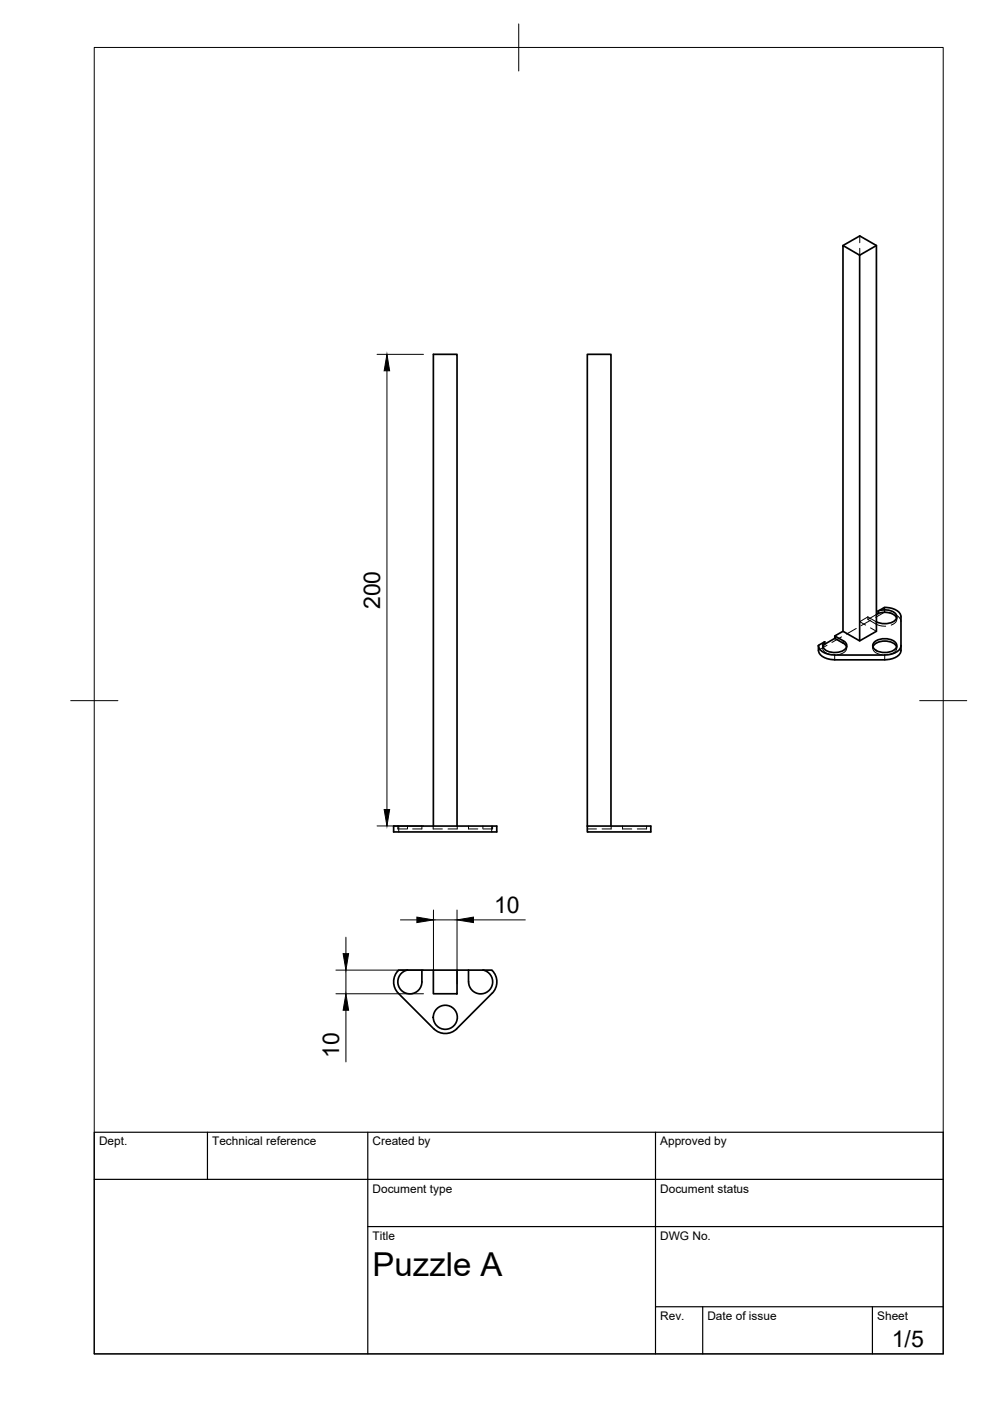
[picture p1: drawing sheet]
<svg xmlns="http://www.w3.org/2000/svg" width="210mm" height="297mm" viewBox="0 0 210 297" stroke-linecap="round" stroke-linejoin="round" font-family="sans-serif">
<!-- layer: Hidden -->
<g fill="none" stroke="#000" stroke-width=".21">
<path d="M182.3 50v1.5M182.3 52.6v1.5M174.4 136.9v.5M174.5 137.1a1.55 1.55 0 0 0 1.6 1.7h.3M175.3 136.8l-1.8 1.1M178.4 135l-2 1.2M179.5 137.1a1.55 1.55 0 0 1-1.7 1.7h-.2M179.5 136.9v.5M181.5 133.3l-2 1.1M184 130.8v.5a6.5 6.5 0 0 0 3 1.4l.8 .1M184 130.8l-1.7 1 1.2 .7M184 130.8l1.8 1"/>
<path d="M184.6 133.1l1.2 .7M184.6 131.5l-2 1.2M185 136.9v.5M185.1 137.1a1.55 1.55 0 0 0 1.6 1.7h.3M185.8 130.3l-1.8 1M187.5 128.8v1l1.6 .3M187.5 129.8l-1.8 1.1M190.1 131a1.29 1.29 0 0 1-1.1 1.5M190.1 137.1a1.55 1.55 0 0 1-1.6 1.7h-.3M190.1 130.8v.5M190.1 136.9v.5M190.2 130.5l.7 .7 .1 .6"/>
<path d="M84.3 175.1v.7h2M84.5 175.1v1.3M86.4 175.1v.7M89.5 175.1v.7h-2M91.8 175.1v.7h2M96.9 175.1v.7h-1.9M99.3 175.1v.7h2M102.4 175.1v.7M104.2 175.1v1.3M104.4 175.1v.7h-1.9M124.5 175.8h2M129.6 175.1v.7h-1.9"/>
<path d="M132 175.1v.7h1.9M137.1 175.1v.7h-2"/>
</g>
<!-- layer: Visible -->
<g fill="none" stroke="#000" stroke-width=".36">
<path d="M178.7 52.1l3.6-2.1 3.5 2.1v81.7l-3.5 2.1-3.6-2.1-1.7 1M185.8 52.1l-3.5 2M173.5 136.9a2.63 2.63 0 0 0 2.7 1.9l11.4 .1a3.7 3.7 0 0 0 3.3-1.6l.1-.4M174.9 136.6l-.4 .5M177 135.3v-.5l1.8 1a1.08 1.08 0 0 1 .7 1 1.08 1.08 0 0 1-.6 1.1 3.7 3.7 0 0 1-4.3-.4 .97 .97 0 0 1 .3-1.4M178.7 133.8v-81.7l3.6 2v81.8M178.8 136.3l.7 .8M185.1 137.1a3.2 3.2 0 0 1 4.1-.8l.7 .5 .2 .3M185.4 136.2a3.5 3.5 0 0 1 4.7 .3 1.28 1.28 0 0 1-1.3 1.7 3.4 3.4 0 0 1-3.7-.9v-.8zM186.2 129.5a3.2 3.2 0 0 1 3.9 1 1.73 1.73 0 0 1-1.9 1.7 4 4 0 0 1-2.4-.4M186.2 130.1a3.2 3.2 0 0 1 3.9 .9M186.2 129.6l1.4-.8a3.6 3.6 0 0 1 3.3 1.5l.1 7.6a2.63 2.63 0 0 1-2.6 1.9l-11.4 .1a3.6 3.6 0 0 1-3.4-1.5l-.1-1.6 1.3-.7v.5l2.2-1.3 1.8 1.1"/>
<path d="M186.2 129.6v.5M186.2 130.1l-.4 .2M83.5 175.1h21.8v1.3h-21.8zM91.9 175.1v-100h5v100M124.5 175.1h13.5v1.3h-13.5zM124.5 175.1v-100h5v100M84.5 205.7a3.4 3.4 0 0 0 0 4.9l7.5 7.5a3.5 3.5 0 0 0 4.8 0l7.5-7.5a3.4 3.4 0 0 0 0-4.9M86.4 205.7a2.55 2.55 0 0 0-2 2.8 2.55 2.55 0 0 0 2.7 2.2 2.55 2.55 0 0 0 2.4-2.5M86.4 205.7h3.1v2.5M86.4 205.7l-1.9 .1M89.5 205.7h2.4M91.9 205.7h5v5h-5z"/>
<path d="M96.9 205.7h5.5M99.3 205.7v2.5M102.4 205.7l1.9 .1M102.4 205.7a2.55 2.55 0 0 1 2 2.8 2.55 2.55 0 0 1-2.7 2.2 2.55 2.55 0 0 1-2.3-2.5"/>
<circle cx="94.4" cy="215.7" r="2.55"/>
</g>
<!-- layer: Hidden Narrow -->
<path d="M185.8 131.8v.5M187.6 128.8v1" fill="none" stroke="#000" stroke-width=".21"/>
<!-- layer: Visible Narrow -->
<path d="M177 138.9v1M178.8 135.9v.5M187.6 138.9v1" fill="none" stroke="#000" stroke-width=".21"/>
<!-- layer: BORDER -->
<path d="M20 10.1h180v276.9h-180zM110 5.1v10M15 148.6h10M195 148.6h10" fill="none" stroke="#000" stroke-width=".21"/>
<!-- layer: TITLEBLOCK -->
<path d="M20 240.1h180v46.9h-180zM20 250h180M44 240.1v9.9M78 240.1v46.9M139 240.1v46.9M78 260.1h122M139 277.1h61M149 277.1v9.9M185 277.1v9.9" fill="none" stroke="#000" stroke-width=".25"/>
<!-- layer: FD_Dimensions -->
<g fill="none" stroke="#000" stroke-width=".21">
<path d="M79.9 75.1h9.9M82 78.6v93M79.9 175.1h9.9M73.3 198.7v3.5M84.9 195h3.5M91.9 192.9v15.7M91.9 195h5M96.9 192.9v15.7M100.4 195h11M71.2 205.7h18.6M71.2 210.7h18.6M73.3 205.7v5"/>
<path d="M73.3 214.2v11"/>
</g>
<path d="M82 75.1l.6 3.5h-1.2zM81.4 171.6h1.2l-.6 3.5zM88.4 194.4l3.5 .6-3.5 .6zM96.9 195l3.5-.6v1.2zM72.7 202.2h1.2l-.6 3.5zM73.3 210.7l.6 3.5h-1.2z" fill="#000" stroke="#000" stroke-width=".21"/>
<text font-size="7" x="79" y="270.6">Puzzle A</text>
<g font-size="4.9">
<text x="80.6" y="129.2" transform="rotate(-90 80.6 129.2)">200</text>
<text x="104.8" y="193.6">10</text>
<text x="71.9" y="224.3" transform="rotate(-90 71.9 224.3)">10</text>
<text x="189.1" y="285.7">1/5</text>
</g>
<g font-size="2.5">
<text x="21" y="242.9">Dept.</text>
<text x="45" y="242.9">Technical reference</text>
<text x="79" y="242.9">Created by</text>
<text x="140" y="242.9">Approved by</text>
<text x="79" y="252.8">Document type</text>
<text x="140" y="252.8">Document status</text>
<text x="79" y="262.9">Title</text>
<text x="140" y="262.9">DWG No.</text>
<text x="140" y="279.9">Rev.</text>
<text x="150" y="279.9">Date of issue</text>
<text x="186" y="279.9">Sheet</text>
</g>
</svg>
